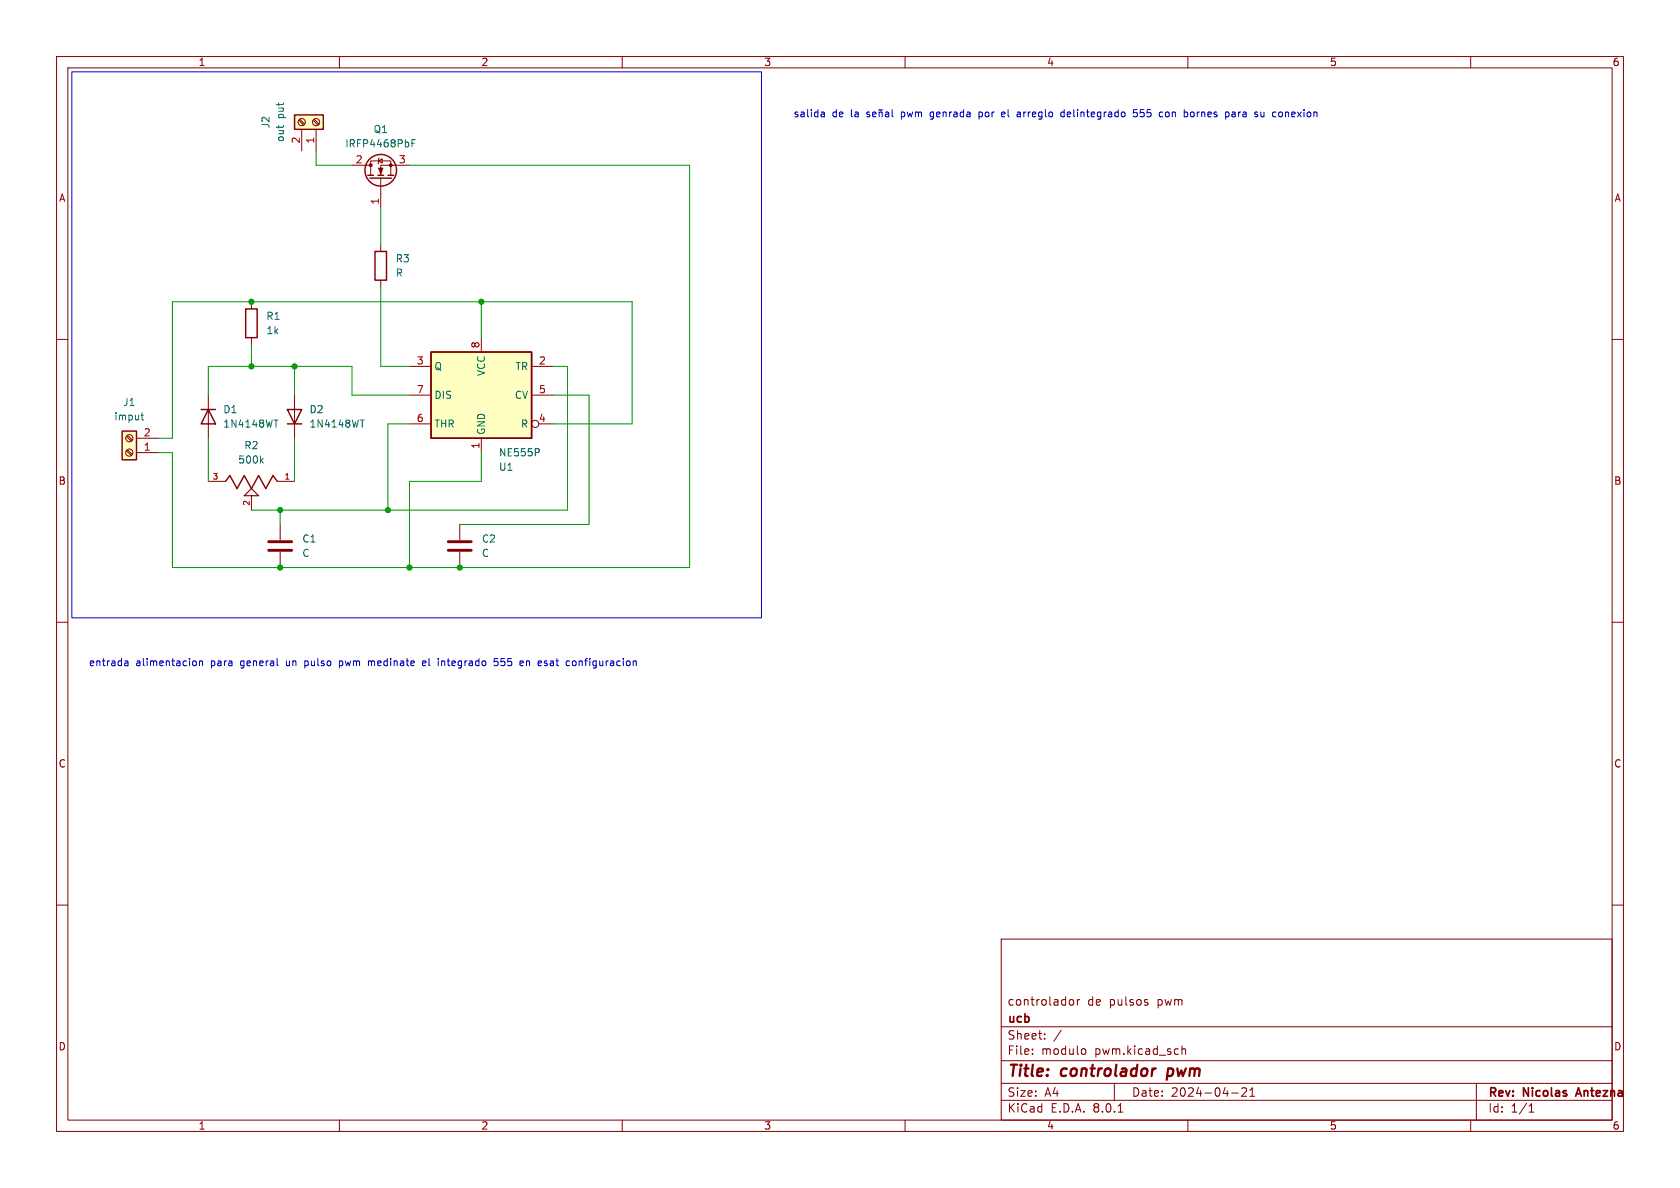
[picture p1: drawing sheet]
<svg xmlns="http://www.w3.org/2000/svg" width="297mm" height="210mm" viewBox="0 0 297 210" stroke-linecap="round" stroke-linejoin="round" font-family="sans-serif">
<g fill="none" stroke="#840000" stroke-width=".18">
<path d="M10 10h277v190h-277zM12 12h273v186h-273zM60 10v2M110 10v2M160 10v2M210 10v2M260 10v2M10 60h2M285 60h2M81.3 92.7v2.8M81.3 97.5v2.8M10 110h2"/>
<path d="M285 110h2M10 160h2M285 160h2M177 166h108v32h-108zM189.2 176.8l.3-.1 .3 .3-.1 .6-.2 .1-.3-.1M190.5 176.7v1M190.9 176.7l-.3 .1-.1 .2M202.7 177.2l.3 .2-.3 .3M202.7 176.7l.2 .1M60 198v2M110 198v2M160 198v2"/>
<path d="M177 194.5h108M177 191.5h108M177 187.5h108M177 181.5h108M182.5 186.3v.1M182.5 185.5v.1M184.7 183.6v.1M184.7 182.8v.1M187.6 182.1l-1.3 2M191.5 185.4l.3 .1 .2 .2-.1 .6-.4 .1M197 191.5v3M197.7 196.6h.8"/>
<path d="M209 185.5l.2-.1 .3 .1 .1 .9M209 184.9v1.5M210 198v2M217.7 193.2h1.2M219.5 192.4l.6-.1 .2 .1 .1 .3-.9 1.1h.9M221 193.8h.8M221 192.7l.4-.4v1.5M260 198v2M261 191.5v6.5M270.3 196.6h.9M270.3 195.5l.4-.4v1.5"/>
</g>
<path d="M278.7 193.4h.7M279.1 192.3l-.5 1.5" fill="none" stroke="#840000" stroke-width=".3"/>
<path d="M206.5 188.9l-.2 2" fill="none" stroke="#840000" stroke-width=".4"/>
<path d="M79.2 97.3h4.1M79.2 95.8h4.1" fill="none" stroke="#840000" stroke-width=".51"/>
<path d="M76.2 62.2h17.8v15.3h-17.8z" fill="#ffffc2"/>
<path d="M66.3 44.5h2v5h-2zM76.2 62.2h17.8v15.3h-17.8zM39.9 85.1l.7-1 1.3 2.3 1.3-2.3 1.2 2.3 1.3-2.3 1.3 2.3 1.3-2.3 .7 1" fill="none" stroke="#840000" stroke-width=".25"/>
<g fill="none" stroke="#840000" stroke-width=".18">
<path d="M67.3 43.2v1.3M67.3 49.5v1.3M85.1 59.7v2.5M72.4 64.8h3.8M72.4 74.9h3.8M72.4 69.9h3.8M85.1 77.5v2.5M94 64.8h3.8M94 69.9h3.8M95.2 74.9h2.6M36.8 85.1h3.1M44.4 87.6v2.6"/>
<path d="M49 85.1h3.1M49.5 92.7v2.8M49.5 97.5v2.8"/>
<circle cx="94.6" cy="74.9" r=".63"/>
</g>
<path d="M95.2 79.4l.2 .2-.2 .3M46.2 81.4l.3 .5M46.5 81l-.4 .5" fill="none" stroke="#006464" stroke-width=".18"/>
<path d="M47.5 97.3h4.1M47.5 95.8h4.1" fill="none" stroke="#840000" stroke-width=".51"/>
<path d="M44.4 86.4l1.3 1.2h-2.5z" fill="none" stroke="#840000" stroke-width=".2"/>
<path d="M21.6 76.2h2.5v5.1h-2.5z" fill="#ffffc2"/>
<path d="M43.4 54.6h2.1v5.1h-2.1zM21.6 76.2h2.5v5.1h-2.5zM35.6 72.4h2.5M36.8 72.4l1.3 2.5h-2.5z" fill="none" stroke="#840000" stroke-width=".25"/>
<g fill="none" stroke="#840000" stroke-width=".18">
<path d="M44.4 53.3v1.3M44.4 59.7v1.3M22.4 77.1l.8 .9M22.4 79.7l.8 .8M22.5 77l.9 .8M22.5 79.5l.9 .8M24.1 77.5h3.8M36.8 69.9v7.6M24.1 80h3.8"/>
<circle cx="22.9" cy="77.5" r=".63"/>
<circle cx="22.9" cy="80" r=".63"/>
</g>
<path d="M24.9 73.4h.5M25.1 73v1.1l.3 .1M48.4 74.2h.8" fill="none" stroke="#006464" stroke-width=".18"/>
<path d="M52.1 20.3h5v2.6h-5z" fill="#ffffc2"/>
<g fill="none" stroke="#840000" stroke-width=".25">
<path d="M52.1 20.3h5v2.6h-5zM65 31h1M65.4 31.5h3.8M66.8 31h1M68.6 31h1M50.8 72.4h2.5l-1.2 2.5zM50.8 74.9h2.5"/>
<circle cx="67.3" cy="30.1" r="2.79"/>
</g>
<g fill="none" stroke="#840000" stroke-width=".18">
<path d="M52.8 21.3l.9 .8M53 21.1l.8 .8M53.3 22.9v3.8M55.4 21.3l.8 .8M55.5 21.1l.9 .8M55.9 22.9v3.8M62.2 29.2h3.3M65.5 31v-2.6h3.6v2.6M66.9 28.4l.7-.3v.7zM67.1 27.9l-.2 .2v.7l-.1 .2M67.3 31.5v5.3M72.4 29.2h-5.1v1.8"/>
<path d="M52.1 69.9v7.6"/>
<circle cx="53.3" cy="21.6" r=".63"/>
<circle cx="55.9" cy="21.6" r=".63"/>
</g>
<g fill="#840000" stroke="#840000" stroke-width=".18">
<path d="M66.9 29.7h.8l-.4 1z"/>
<circle cx="69.1" cy="29.2" r=".25"/>
<circle cx="65.5" cy="29.2" r=".25"/>
</g>
<path d="M72.8 25.3h.4M73.4 24.7h-.6v1.3M63.7 74.2h.7" fill="none" stroke="#006464" stroke-width=".18"/>
<g fill="none" stroke="#0000c2" stroke-width=".18">
<path d="M12.7 12.7h121.9v96.5h-121.9zM145.3 19.8l.4 .1v.7M153.7 19.9l-.3-.1-.2 .2 .1 .2 .4 .1v.3h-.5M155.4 19.9l.2-.1 .3 .1 .1 .7M155.4 19.8v.8M156 19.4l-.6 .1M156.6 19.9h.5v.7M157.7 19.4v1.1l.2 .1M164.7 19.8l-.3 .2v.4l.3 .2M173.1 19.8v1.3M173.4 19.8l-.3 .1M177.6 19.9l-.4-.1-.1 .2v.6h.5"/>
<path d="M180 19.8h.2l.2 .2v.6M188.1 19.9l-.3-.1-.3 .2 .2 .6h.4M188.1 19.4v1.2M201 19.4h-.6v.6l.1-.1h.5l.1 .2-.1 .4-.2 .1-.4-.1M205.4 19.8l.2 .1M206.5 19.8l-.3 .1-.2 .1 .1 .5 .4 .1M211 19.9l-.3-.1-.2 .2v.5l.2 .1h.3M217.8 19.9h.5l.1 .7M223.5 19.8v.8M226.7 19.9v.6M145.7 20.6h-.4M145.7 20.1l-.4 .1"/>
<path d="M154.3 20.2l.6-.1-.1-.2-.3-.1-.2 .2v.6h.5M157.1 20.1l-.4 .1-.2 .1 .2 .3h.4M164.5 21l.1 .1M173.1 20.6h.3M177.7 20.1l-.6 .1M180.4 20.6h-.4M180.4 20.1l-.4 .1M205.6 20.6h-.2M218.4 20.1l-.5 .1-.1 .1 .1 .3h.5M223.5 20.5l-.2 .1h-.3M22.1 116.9h.5v.8M22.1 117.6h.5"/>
<path d="M22.6 117.1l-.5 .2M34.3 116.8l.3 .1 .1 .2v.5l-.4 .1M35.3 117l.1-.2 .3 .1 .1 .8M35.3 116.8v.9M53.9 116.8v1.3M53.9 117.6l.1 .1M54 116.8l-.1 .1M60 117.6l.4 .1M60 116.8v1.3M60.4 116.8l-.4 .1M65.1 117l.4-.2 .2 .2M65.1 116.8v.9"/>
<path d="M74.7 117.3l.6-.2-.1-.2-.3-.1-.2 .2 .1 .6h.4M78.1 116.8v.9M78.4 116.8l-.3 .2M88 116.4h-.6l-.1 .6 .2-.1 .4 .1 .2 .1-.1 .5-.2 .1-.5-.1M92.5 116.9v.2l-.6 .2M93.1 116.8v.9M93.4 116.8l-.3 .2M96.2 117.6h.5M96.3 116.9h.4M96.3 117.2l.4 .1M101.8 117.1l-.2-.3-.3 .1-.1 .2 .1 .5 .3 .1 .2-.3"/>
</g>
<g fill="none" stroke="#009600" stroke-width=".18">
<path d="M55.9 26.7v2.5h6.3M67.3 36.8v6.4M72.4 29.2h49.5v71.1h-91.4v-20.3h-2.6M67.3 50.8v14h5.1M85.1 53.3v6.4M36.8 69.9v-5.1h25.4v5.1h10.2M36.8 77.5v7.6M44.4 61v3.8M52.1 64.8v5.1M52.1 77.5v7.6M72.4 74.9h-3.8v15.3M97.8 74.9h14v-21.6h-81.3v24.2h-2.6"/>
<path d="M97.8 64.8h2.5v25.4h-55.9M97.8 69.9h6.3v22.8h-22.8M49.5 90.2v2.5M85.1 80v5.1h-12.7v15.2"/>
</g>
<g fill="#009600" stroke="#009600" stroke-width=".18">
<circle cx="72.4" cy="100.3" r=".46"/>
<circle cx="81.3" cy="100.3" r=".46"/>
<circle cx="49.5" cy="90.2" r=".46"/>
<circle cx="49.5" cy="100.3" r=".46"/>
<circle cx="68.6" cy="90.2" r=".46"/>
<circle cx="85.1" cy="53.3" r=".46"/>
<circle cx="52.1" cy="64.8" r=".46"/>
<circle cx="44.4" cy="64.8" r=".46"/>
<circle cx="44.4" cy="53.3" r=".46"/>
</g>
<g font-size="2.8" fill="#840000">
<text x="178" y="190.9">Title:</text>
<text x="187.7" y="190.9">controlador</text>
<text x="207.2" y="190.9">pwm</text>
</g>
<g font-size="2.1" fill="#840000">
<text x="178" y="178">controlador</text>
<text x="192.2" y="178">de</text>
<text x="196.2" y="178">pulsos</text>
<text x="204.8" y="178">pwm</text>
<text x="178" y="184">Sheet:</text>
<text x="178" y="181.2">ucb</text>
<text x="178" y="186.7">File:</text>
<text x="184.1" y="186.7">modulo</text>
<text x="193.6" y="186.7">pwm.kicad_sch</text>
<text x="178" y="196.9">KiCad</text>
<text x="178" y="194.1">Size:</text>
<text x="184.7" y="194.1">A4</text>
<text x="185.7" y="196.9">E.D.A.</text>
<text x="193.3" y="196.9">8.0.1</text>
<text x="200" y="194.1">Date:</text>
<text x="207" y="194.1">2024-04-21</text>
<text x="263" y="194.3">Rev:</text>
<text x="263" y="196.9">Id:</text>
<text x="267.1" y="196.9">1/1</text>
<text x="269.4" y="194.3">Nicolas</text>
<text x="279.4" y="194.3">Antezna</text>
</g>
<g font-size="1.8" fill="#840000">
<text x="35" y="11.9">1</text>
<text x="85" y="11.9">2</text>
<text x="135" y="11.9">3</text>
<text x="185" y="11.9">4</text>
<text x="235" y="11.9">5</text>
<text x="285" y="11.9">6</text>
<text x="10.3" y="35.9">A</text>
<text x="285.3" y="35.9">A</text>
<text x="10.3" y="85.9">B</text>
<text x="285.3" y="85.9">B</text>
<text x="10.3" y="135.9">C</text>
<text x="285.3" y="135.9">C</text>
<text x="10.3" y="185.9">D</text>
<text x="285.3" y="185.9">D</text>
<text x="35" y="199.9">1</text>
<text x="85" y="199.9">2</text>
<text x="135" y="199.9">3</text>
<text x="185" y="199.9">4</text>
<text x="235" y="199.9">5</text>
<text x="285" y="199.9">6</text>
</g>
<g font-size="1.8" fill="#006464">
<text x="47.9" y="22.8" transform="rotate(-90 47.9 22.8)">J2</text>
<text x="50.4" y="21" transform="rotate(-90 50.4 21)">put</text>
<text x="65.9" y="23.7">Q1</text>
<text x="50.4" y="25.2" transform="rotate(-90 50.4 25.2)">out</text>
<text x="60.9" y="26.3">IRFP4468PbF</text>
<text x="69.9" y="46.6">R3</text>
<text x="69.9" y="49.1">R</text>
<text x="47" y="56.7">R1</text>
<text x="47" y="59.3">1k</text>
<text x="76.7" y="65.6">Q</text>
<text x="91" y="65.6">TR</text>
<text x="21.7" y="72">J1</text>
<text x="76.7" y="70.7">DIS</text>
<text x="86" y="66.6" transform="rotate(-90 86 66.6)">VCC</text>
<text x="90.9" y="70.7">CV</text>
<text x="20.1" y="74.5">imput</text>
<text x="39.4" y="73.3">D1</text>
<text x="39.4" y="75.8">1N4148WT</text>
<text x="54.6" y="73.3">D2</text>
<text x="54.6" y="75.8">1N4148WT</text>
<text x="76.7" y="75.8">THR</text>
<text x="86" y="77" transform="rotate(-90 86 77)">GND</text>
<text x="92" y="75.8">R</text>
<text x="42" y="82.1">500k</text>
<text x="43.1" y="79.6">R2</text>
<text x="88.1" y="83.4">U1</text>
<text x="88.1" y="80.9">NE555P</text>
<text x="53.3" y="96.1">C1</text>
<text x="53.3" y="98.7">C</text>
<text x="85.1" y="96.1">C2</text>
<text x="85.1" y="98.7">C</text>
</g>
<g font-size="1.8" fill="#0000c2">
<text x="140.2" y="20.9">salida</text>
<text x="147.1" y="20.9">de</text>
<text x="150.5" y="20.9">la</text>
<text x="159.8" y="20.9">pwm</text>
<text x="165.1" y="20.9">genrada</text>
<text x="173.9" y="20.9">por</text>
<text x="178.1" y="20.9">el</text>
<text x="181.1" y="20.9">arreglo</text>
<text x="189" y="20.9">delintegrado</text>
<text x="202" y="20.9">555</text>
<text x="206.8" y="20.9">con</text>
<text x="211.4" y="20.9">bornes</text>
<text x="218.9" y="20.9">para</text>
<text x="224.3" y="20.9">su</text>
<text x="227.7" y="20.9">conexion</text>
<text x="15.6" y="118">entrada</text>
<text x="24" y="118">alimentacion</text>
<text x="37.4" y="118">para</text>
<text x="42.8" y="118">general</text>
<text x="51" y="118">un</text>
<text x="54.5" y="118">pulso</text>
<text x="60.8" y="118">pwm</text>
<text x="66.2" y="118">medinate</text>
<text x="76" y="118">el</text>
<text x="78.9" y="118">integrado</text>
<text x="89" y="118">555</text>
<text x="93.8" y="118">en</text>
<text x="97.2" y="118">esat</text>
<text x="102.4" y="118">configuracion</text>
</g>
<g font-size="1.8" fill="#a90000">
<text x="53.1" y="25.5" transform="rotate(-90 53.1 25.5)">2</text>
<text x="55.6" y="25.5" transform="rotate(-90 55.6 25.5)">1</text>
<text x="62.8" y="29">2</text>
<text x="70.4" y="29">3</text>
<text x="67.1" y="36.3" transform="rotate(-90 67.1 36.3)">1</text>
<text x="73.6" y="64.5">3</text>
<text x="84.8" y="61.7" transform="rotate(-90 84.8 61.7)">8</text>
<text x="95.2" y="64.5">2</text>
<text x="73.6" y="69.6">7</text>
<text x="95.2" y="69.6">5</text>
<text x="25.3" y="77.2">2</text>
<text x="73.6" y="74.7">6</text>
<text x="95.2" y="74.7">4</text>
<text x="25.3" y="79.8">1</text>
<text x="84.8" y="79.4" transform="rotate(-90 84.8 79.4)">1</text>
</g>
<g font-size="1.4" fill="#a90000">
<text x="37.5" y="84.8">3</text>
<text x="44.2" y="89.5" transform="rotate(-90 44.2 89.5)">2</text>
<text x="50.2" y="84.8">1</text>
</g>
</svg>
